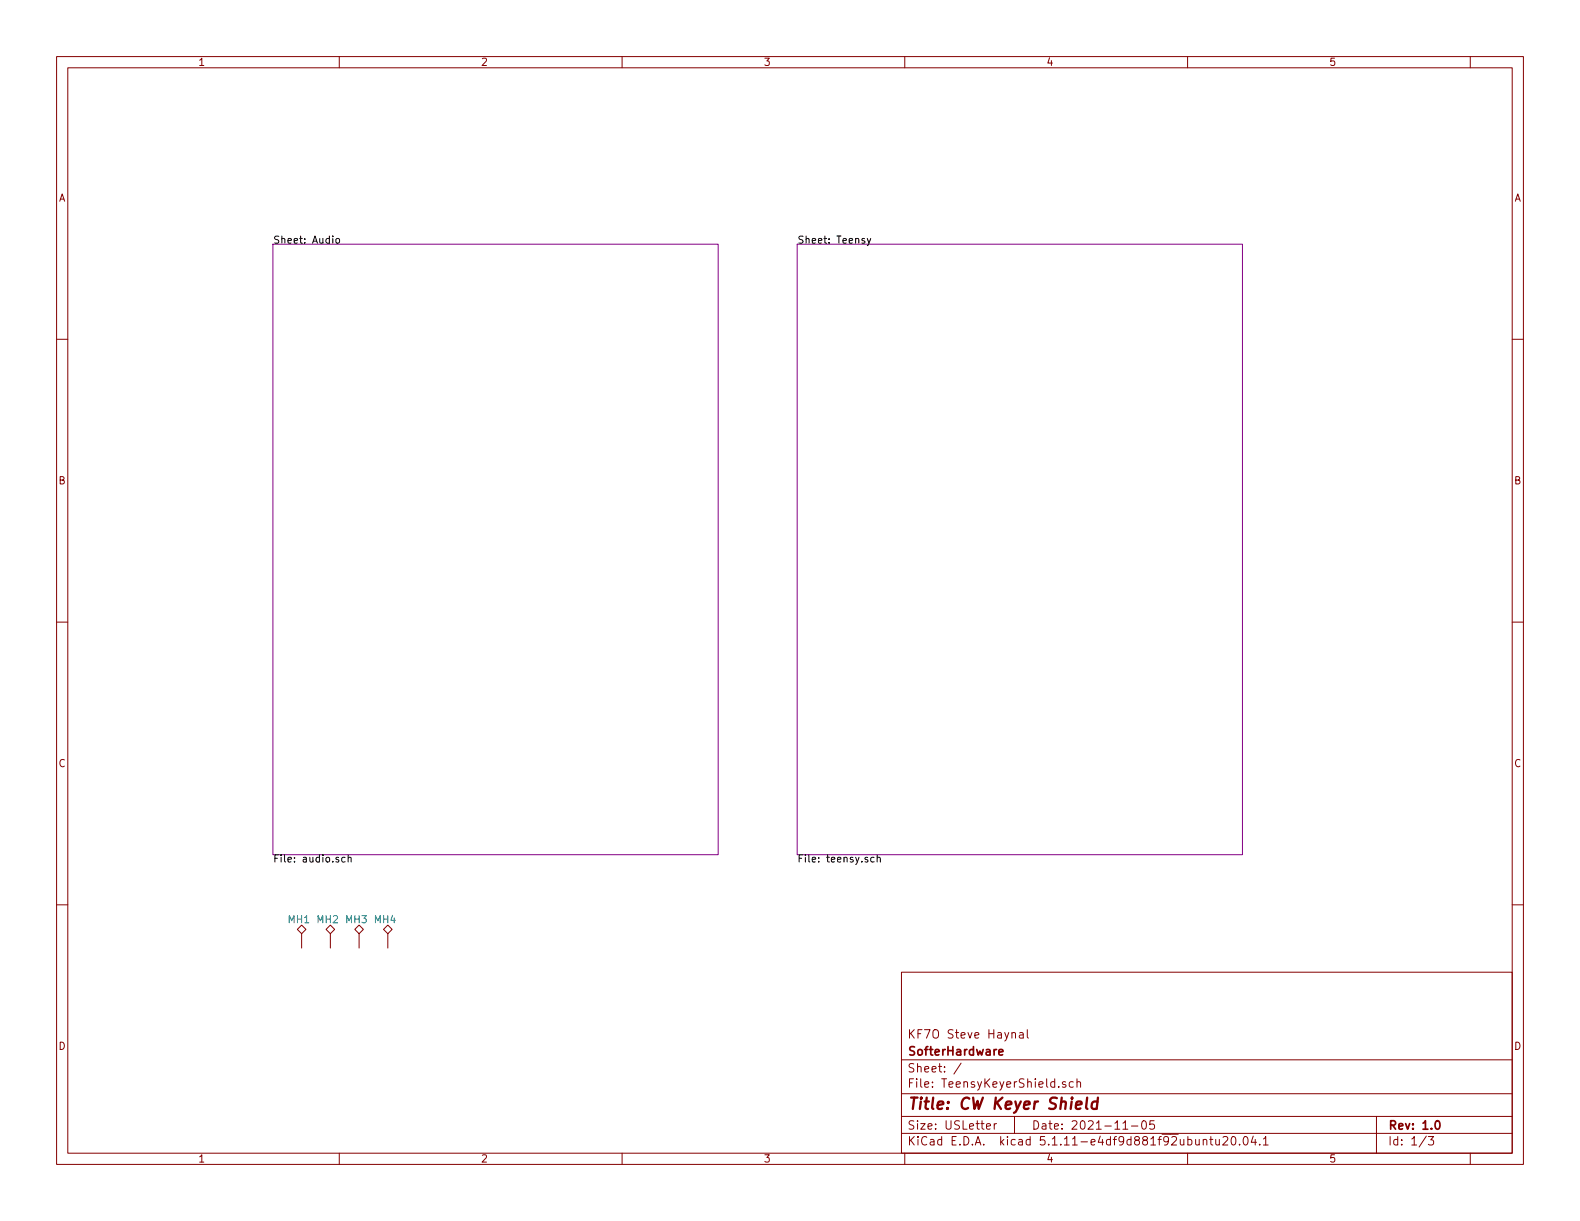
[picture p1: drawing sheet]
<svg xmlns="http://www.w3.org/2000/svg" width="279mm" height="216mm" viewBox="0 0 279 216" stroke-linecap="round" stroke-linejoin="round" font-family="sans-serif">
<g fill="none" stroke="#840000" stroke-width=".18">
<path d="M10 10h259.4v195.9h-259.4zM12 12h255.4v191.9h-255.4zM60 10v2M110 10v2M160 10v2M210 10v2M260 10v2M10 60h2M267.4 60h2M10 110h2M267.4 110h2M10 160h2"/>
<path d="M267.4 160h2M52.6 164.3l.7-.7 .8 .7-.8 .8zM53.3 165.1v2.5M58.4 163.6l.8 .7-.8 .8-.7-.8zM58.4 165.1v2.5M62.7 164.3l.8-.7 .8 .7-.8 .8zM63.5 165.1v2.5M68.6 163.6l.7 .7-.7 .8-.8-.8zM68.6 165.1v2.5M159.4 171.9h108v32h-108zM159.4 197.4h108M159.4 193.4h108"/>
<path d="M159.4 187.4h108M170 188l-1.3 1.9M174.4 199.2l.8-.2-.1-.2-.4-.1-.3 .2 .1 .7h.6M175.8 198.7v1M176.2 198.7l-.3 .1-.1 .2M178.9 182.7l.3-.1 .3 .1 .1 .9M179.4 197.4v3M180.3 182.7h.6v.9M180.9 182.9l-.5 .1a.29 .29 0 0 0-.2 .3 .29 .29 0 0 0 .2 .3l.5-.1M181.7 182.1v1.3l.2 .2M188.4 191.3a.37 .37 0 0 0-.5 .2v.2l.5 .1 .1 .2-.2 .3-.4-.1M189.8 191.3h-.4l-.3 .2 .1 .6 .2 .2 .4-.1"/>
<path d="M190.4 191.4l.1-.1a.37 .37 0 0 1 .6 .2v.8M190.4 190.8v1.5M198.6 199.7h.8M200.1 199.1h1.1M202 198.3l.4-.1a.94 .94 0 0 1 0 1.5 .82 .82 0 0 1-.4-1.4zM204.1 198.2h-.7l-.1 .7 .2-.1h.5l.2 .2-.1 .5-.2 .2-.6-.2M243.4 197.4v6.5M60 203.9v2M110 203.9v2M159.4 200.4h108M160 203.9v2M210 203.9v2"/>
<path d="M212.8 201.6l.2-.1h.3l.1 1M212.8 201.5v1M213.9 201.5h.6M214.1 201v1.3l.4 .2M215 201.5l.1 .9 .3 .1 .2-.2M215.6 201.5v1M216.3 201.1l.2-.1h.3l.3 .4-.9 1.1h.9M217.8 201.1l.4-.1a.94 .94 0 0 1 0 1.5 .82 .82 0 0 1-.4-1.4zM219.2 202.3v.2M220 201h.2a.8 .8 0 0 1 .5 .7 .8 .8 0 0 1-.5 .8 1 1 0 0 1-.2-1.5zM221.6 200.9l-.3 1.1h.9M222 201.5v1"/>
<path d="M222.8 202.3v.2M223.4 201.4l.4-.4v1.5M223.4 202.5h.9M252.2 200.9l-1.2 1.9M252.6 201h.9l-.5 .5 .4 .2v.6l-.2 .2-.6-.2M260 203.9v2"/>
</g>
<path d="M176.6 186.1l.8-.2-.1-.3h-.4l-.3 .2 .1 .7h.6M253.9 198.3l.2-.1a.81 .81 0 0 1 .6 .6 .81 .81 0 0 1-.3 .8l-.1 .1a.79 .79 0 0 1-.4-1.4z" fill="none" stroke="#840000" stroke-width=".3"/>
<path d="M192.3 194.1l-.3 1.7 .3 .3M194.1 194.8a.68 .68 0 0 0-1 .3l-.1 .6 .2 .3 .1 .1 .6-.1M194.2 194.1l-.3 2" fill="none" stroke="#840000" stroke-width=".41"/>
<path d="M48.3 43.2h78.7v107.9h-78.7zM141 43.2h78.7v107.9h-78.7z" fill="none" stroke="#840084" stroke-width=".18"/>
<path d="M59.5 42.2h.3l.2 .1-.1 .7h-.3l-.2-.2zM153.4 42.2l.3 .8M154 42.2l-.5 1.1-.1 .1M61 151.6h-.3l-.3 .2 .1 .6h.5M61.6 151.7l.1-.1h.4v.8M61.6 151.2v1.2M154.6 151.6h-.4l-.2 .2 .1 .6h.5M155.1 151.7l.2-.1h.3l.1 .8M155.1 151.2v1.2" fill="none" stroke="#000" stroke-width=".18"/>
<text font-size="2.8" fill="#840000" x="160.4" y="196.2">Title: CW Keyer Shield</text>
<g font-size="2.1" fill="#840000">
<text x="160.4" y="183.6">KF7O Steve Haynal</text>
<text x="160.4" y="189.6">Sheet: /</text>
<text x="160.4" y="186.6">SofterHardware</text>
<text x="160.4" y="192.3">File: TeensyKeyerShield.sch</text>
<text x="160.4" y="202.5">KiCad E.D.A. kicad 5.1.11-e4df9d881f92ubuntu20.04.1</text>
<text x="160.4" y="199.7">Size: USLetter</text>
<text x="182.4" y="199.7">Date: 2021-11-05</text>
<text x="245.4" y="199.7">Rev: 1.0</text>
<text x="245.4" y="202.5">Id: 1/3</text>
</g>
<g font-size="1.8" fill="#840000">
<text x="35" y="11.6">1</text>
<text x="85" y="11.6">2</text>
<text x="135" y="11.6">3</text>
<text x="185" y="11.6">4</text>
<text x="235" y="11.6">5</text>
<text x="10.4" y="35.6">A</text>
<text x="267.8" y="35.6">A</text>
<text x="10.4" y="85.6">B</text>
<text x="267.8" y="85.6">B</text>
<text x="10.4" y="135.6">C</text>
<text x="267.8" y="135.6">C</text>
<text x="10.4" y="185.6">D</text>
<text x="267.8" y="185.6">D</text>
<text x="35" y="205.5">1</text>
<text x="85" y="205.5">2</text>
<text x="135" y="205.5">3</text>
<text x="185" y="205.5">4</text>
<text x="235" y="205.5">5</text>
</g>
<g font-size="1.8">
<text x="48.3" y="43.1">Sheet: Audio</text>
<text x="141" y="43.1">Sheet: Teensy</text>
<text x="48.3" y="152.5">File: audio.sch</text>
<text x="141" y="152.5">File: teensy.sch</text>
</g>
<g font-size="1.8" fill="#008484">
<text x="51" y="163.2">MH1</text>
<text x="56.1" y="163.2">MH2</text>
<text x="61.2" y="163.2">MH3</text>
<text x="66.2" y="163.2">MH4</text>
</g>
</svg>
